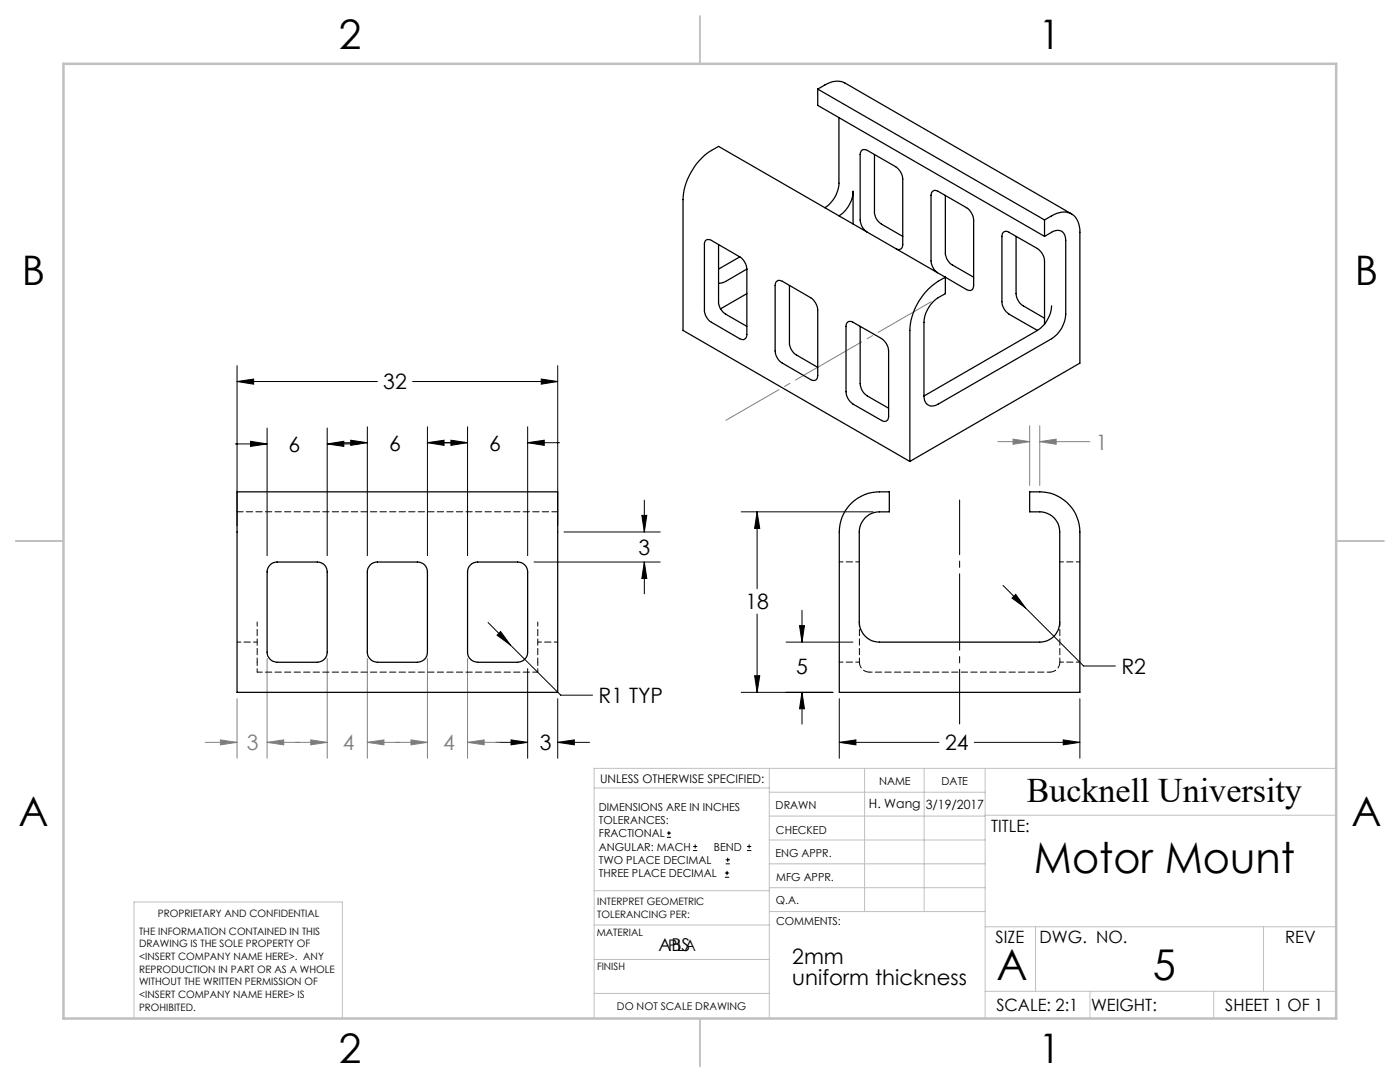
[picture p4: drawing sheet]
<svg xmlns="http://www.w3.org/2000/svg" width="279mm" height="216mm" viewBox="0 0 279 216" stroke-linecap="round" stroke-linejoin="round" font-family="sans-serif">
<g fill="none" stroke="#000" stroke-width=".2">
<path d="M47.3 76.1l3.3-.5v1.1zM47.3 73v31.9M47.3 76.1h28M82.3 76.1h29M108 75.6l3.3 .5-3.3 .6zM111.3 73v31.9M47 88.6h6.3M50 88.1l3.3 .5-3.3 .5zM53.3 85.4v25.5M65.3 88.6l3.3-.5v1zM65.3 85.4v25.5M65.3 88.6h6.3"/>
<path d="M67 88.3h6.3M70 87.8l3.3 .5-3.3 .6zM73.3 85.2v25.7M85.3 88.3l3.3-.5v1.1zM85.3 88.3h8M85.3 85.2v25.7M90 87.8l3.3 .5-3.3 .6zM93.3 85.2v25.7M105.3 88.3l3.3-.5v1.1zM105.3 85.2v25.7M105.3 88.3h6.4M128.6 99.8v6.4"/>
<path d="M106.6 112.1h25.2M112.6 106.2h19.2M128.1 102.8h1l-.5 3.4zM128.6 112.1l.5 3.3h-1zM128.6 112.1v6.4M147.9 102.1h26.3M151.1 102.1l.5 3.3h-1zM151.1 102.1v15.4M200.2 116.8l16.1 16.1h6.3M202 119.3l.7-.7 2 2.7zM97.4 124.2l4.5 4.5M99.9 126l2 2.7-2.7-1.9z"/>
<path d="M101.9 128.7l10 10h6.4M105.3 133.4v17.9M111.3 139.4v11.9M147.9 138.1h18.3M150.6 134.8h1l-.5 3.3zM151.1 122.5v15.6M156.9 128.1h13.3M159.6 124.8h.9l-.4 3.3zM160.1 138.1l.4 3.3h-.9zM160.1 121.8v6.3M160.1 138.1v6.4M167.5 139.4v11.9"/>
<path d="M215.5 139.4v11.9M99 148.1h6.3M102 147.6l3.3 .5-3.3 .5zM111.3 148.1l3.3-.5v1zM111.3 148.1h6.4M167.5 148.1l3.3-.5v1zM167.5 148.1h19.9M194.5 148.1h21M212.2 147.6l3.3 .5-3.3 .5zM133.1 167.1h.8M133.1 166.2h.8M133.5 165.8v.9"/>
<path d="M138.3 169.7h.8M138.3 168.9h.8M138.7 168.5v.8M144.7 175h.8M144.7 174.2h.8M144.8 172.4h.9M144.8 171.6h.9M145.1 173.8v.8M145.2 171.1v.9M149.1 169.7h.8M149.1 168.9h.8M149.5 168.5v.8"/>
</g>
<g fill="none" stroke="#808080" stroke-width=".2">
<path d="M199.1 88.1h6.4M202.2 87.6l3.3 .5-3.3 .6zM205.5 84.9v12M207.5 88.1l3.3-.5v1.1zM207.5 84.9v12M207.5 88.1h10M47.3 139.4v11.9M53.3 131.4v19.9M65.3 131.4v19.9M73.3 131.4v19.9M85.3 131.4v19.9M93.3 131.4v19.9"/>
<path d="M41 148.1h6.3M44 147.6l3.3 .5-3.3 .5zM53.3 148.1l3.3-.5v1zM53.3 148.1h12M62 147.6l3.3 .5-3.3 .5zM73.3 148.1l3.3-.5v1zM73.3 148.1h12M82 147.6l3.3 .5-3.3 .5zM93.3 148.1l3.3-.5v1zM93.3 148.1h6.4"/>
</g>
<path d="M191.5 144.5v-44.7" fill="none" stroke="#000" stroke-width=".2" stroke-dasharray="15.2 1.3 1.3 1.3" stroke-dashoffset="4.3"/>
<g fill="none" stroke="#c0c0c0" stroke-width=".2">
<path d="M118.6 157.2h34.9M153.5 153.3v49.9M153.5 158.1h43.1M172.5 153.3v28.6M184.4 153.3v28.6M196.6 153.3v49.9M266.7 153.3h-148.1v49.9M118.6 177.7h35M153.5 167.6h43.1M153.5 162.8h43.1M153.5 172.4h43.1M153.5 177.1h43.1"/>
<path d="M196.6 162.7h70.1M118.6 198.2h34.9M118.6 191.5h34.9M118.6 184.6h35M153.6 181.9h43M196.6 197.8h70.1M196.6 184.9h70.1M206.7 184.9v12.9M217.5 197.8v5.4M242.2 197.8v5.4M252.2 184.9v12.9M26.7 203.2v-23.2h41.6v23.2"/>
</g>
<path d="M139.7 3.2v9.5M3.1 107.9h9.6M266.7 107.9h9.5M139.7 203.2v9.6" fill="none" stroke="#c0c0c0" stroke-width=".25"/>
<path d="M12.7 12.7h254v190.5h-254z" fill="none" stroke="#c0c0c0" stroke-width=".5"/>
<path d="M185.8 60.2l-40.9 23.7" fill="none" stroke="#808080" stroke-width=".2" stroke-dasharray="15.2 1.3 1.3 1.3" stroke-dashoffset="3"/>
<path d="M102 147.6l3.3 .5-3.3 .5zM111.3 148.1l3.3-.5v1zM90 87.8l3.3 .5-3.3 .6zM105.3 88.3l3.3-.5v1.1zM99.9 126l-.7 .8 2.7 1.9zM47.3 76.1l3.3-.5v1.1zM108 75.6l3.3 .5-3.3 .6zM128.6 112.1l.5 3.3h-1zM128.1 102.8h1l-.5 3.4zM50 88.1l3.3 .5-3.3 .5zM65.3 88.6l3.3-.5v1zM70 87.8l3.3 .5-3.3 .6zM85.3 88.3l3.3-.5v1.1zM167.5 148.1l3.3-.5v1zM212.2 147.6l3.3 .5-3.3 .5zM151.1 102.1l.5 3.3h-1zM150.6 134.8h1l-.5 3.3zM160.1 138.1l.4 3.3h-.9zM159.6 124.8h.9l-.4 3.3zM202 119.3l2.7 2-2-2.7z" fill="#000"/>
<path d="M82 147.6l3.3 .5-3.3 .5zM93.3 148.1l3.3-.5v1zM62 147.6l3.3 .5-3.3 .5zM73.3 148.1l3.3-.5v1zM53.3 148.1l3.3-.5v1zM44 147.6l3.3 .5-3.3 .5zM207.5 88.1l3.3-.5v1.1zM202.2 87.6l3.3 .5-3.3 .6z" fill="#808080"/>
<g fill="none" stroke="#000" stroke-width=".25">
<path d="M163.2 17.8l1.4-.8a4.1 4.1 0 0 1 4-.5l45.3 26.2M163.2 17.8v3.2l45.3 26.2M163.2 17.8l45.3 26.1M167.4 23.5v13a6.2 6.2 0 0 1-2.8 5M174.5 30.8v11.5a2.97 2.97 0 0 0 1.4 2.4l4.3 2.5M188.7 39v11.4a2.97 2.97 0 0 0 1.4 2.5l4.2 2.4M143.4 48.8v11.4a2.97 2.97 0 0 0 1.4 2.5l4.2 2.4M147.6 51.3l-5.6-3.3a.85 .85 0 0 0-1-.1 .85 .85 0 0 0-.4 .9v13.1a2.97 2.97 0 0 0 1.4 2.4l5.6 3.3a.88 .88 0 0 0 1 .1 .88 .88 0 0 0 .4-1v-13M147.6 51.3a3.2 3.2 0 0 1 1.4 2.4M147.6 51.3l-4.2 2.4M149 53.7l-4.2 2.5-1.4 .3M149 58.6l-5.2 3"/>
<path d="M154.9 56.2a.85 .85 0 0 1 1.2-.1l5.7 3.3a3.2 3.2 0 0 1 1.4 2.4v13.1a.86 .86 0 0 1-.4 .9 .86 .86 0 0 1-1-.1l-5.7-3.2a3.1 3.1 0 0 1-1.4-2.5v-13zM157.6 57v11.4a2.97 2.97 0 0 0 1.4 2.4l4.2 2.5M167.4 43.1a6.2 6.2 0 0 0 2.9-4.9v6.5M173 46.3a3.1 3.1 0 0 1-1.3-2.4v-13.1a.88 .88 0 0 1 .4-.9 .88 .88 0 0 1 1 .1l5.7 3.3a3.2 3.2 0 0 1 1.4 2.4v13.1a.85 .85 0 0 1-.4 .9 .85 .85 0 0 1-.9 0M187.1 54.4a3.2 3.2 0 0 1-1.3-2.3v-13.1a.88 .88 0 0 1 .4-.9 .88 .88 0 0 1 1 .1l5.7 3.3a3.2 3.2 0 0 1 1.4 2.4v13.1a.86 .86 0 0 1-.4 .9 .86 .86 0 0 1-1-.1l-4.2-2.5M188.7 55.3v3.3a6.9 6.9 0 0 0-3.2 2.5l-.9 1.8-.2 1.4v14.7M188.7 55.3a12.5 12.5 0 0 0-7.1 10.6v26.2M188.7 55.3l-45.3-26.1a12.7 12.7 0 0 0-7.1 10.6v26.1l45.3 26.2M202.8 47.2v11.4a3.1 3.1 0 0 0 1.4 2.4l4.3 2.5M208.5 47.2a4.8 4.8 0 0 1 2.5-1.2 1.67 1.67 0 0 1 1.7 2v14.7a6.2 6.2 0 0 1-2.8 4.9l-22.7 13a1.73 1.73 0 0 1-2 .2 1.73 1.73 0 0 1-.8-1.8M208.5 43.9a6.5 6.5 0 0 1 4.3-1.6 3.4 3.4 0 0 1 2.7 3.5v26.7l-33.9 19.6M208.5 43.9v3.3"/>
<path d="M169.1 64.3l.4-.2 .5 .1 5.9 3.4a3.2 3.2 0 0 1 1.4 2.4v13.1a.86 .86 0 0 1-.4 .9 .86 .86 0 0 1-1-.1l-5.6-3.3a3.2 3.2 0 0 1-1.5-2.4v-13.1zM171.7 65.1v11.5a3.1 3.1 0 0 0 1.4 2.4l4.2 2.5M207 65.9l-22.6 13.1M208.5 64.7v-12.6a3.2 3.2 0 0 0-1.5-2.5l-5.6-3.2a.86 .86 0 0 0-1-.1 .86 .86 0 0 0-.4 .9v13a3.2 3.2 0 0 0 1.4 2.5l5.6 3.2M209.9 61a6.4 6.4 0 0 1-2.9 4.9M47.3 98.1h64v40h-64zM53.9 112.7a1.91 1.91 0 0 1 1.4-.6h8a1.93 1.93 0 0 1 2 2v16a1.99 1.99 0 0 1-2 2.1h-8a2.05 2.05 0 0 1-2-2.1v-16a1.92 1.92 0 0 1 .6-1.4zM73.9 112.7a1.91 1.91 0 0 1 1.4-.6h8a1.93 1.93 0 0 1 2 2v16a1.99 1.99 0 0 1-2 2.1h-8a2.05 2.05 0 0 1-2-2.1v-16a1.92 1.92 0 0 1 .6-1.4zM93.9 112.7a1.91 1.91 0 0 1 1.4-.6h8a1.99 1.99 0 0 1 2 2v16a2.05 2.05 0 0 1-2 2.1h-8a2.05 2.05 0 0 1-2-2.1v-16a1.92 1.92 0 0 1 .6-1.4zM170.1 100.2a7.9 7.9 0 0 1 5.4-2.1h2v4a6.6 6.6 0 0 0-4 .6 4.2 4.2 0 0 0-2 3.5v17.9a4 4 0 0 0 4 4h32a4 4 0 0 0 4-4v-17.9a4 4 0 0 0-4-4.1h-2v-4a9.9 9.9 0 0 1 6.2 1.2 7.9 7.9 0 0 1 3.8 6.9v31.9h-48v-31.9a7.9 7.9 0 0 1 2.6-6z"/>
</g>
<path d="M111.3 102.1h-64" fill="none" stroke="#000" stroke-width=".2" stroke-dasharray="1.3 .6" stroke-dashoffset=".1"/>
<path d="M51.3 132.1v-8M107.3 132.1v-8M171.5 132.1v-8M211.5 132.1v-8" fill="none" stroke="#000" stroke-width=".2" stroke-dasharray="1.3 .6" stroke-dashoffset=".4"/>
<path d="M171.5 112.1h-4M215.5 112.1h-4M47.3 128.1h4M107.3 128.1h4M167.5 132.1h4M211.5 132.1h4" fill="none" stroke="#000" stroke-width=".2" stroke-dasharray="1.3 .6" stroke-dashoffset=".5"/>
<path d="M51.3 132.1v2M107.3 134.1v-2" fill="none" stroke="#000" stroke-width=".2" stroke-dasharray="1.3 .6" stroke-dashoffset=".6"/>
<path d="M51.3 134.1h56" fill="none" stroke="#000" stroke-width=".2" stroke-dasharray="1.3 .6" stroke-dashoffset=".3"/>
<path d="M173.5 134.1a2 2 0 0 1-2-2M211.5 132.1a2 2 0 0 1-2 2" fill="none" stroke="#000" stroke-width=".2" stroke-dasharray="1.3 .6"/>
<path d="M209.5 134.1h-36" fill="none" stroke="#000" stroke-width=".2" stroke-dasharray="1.3 .6" stroke-dashoffset=".7"/>
<g font-size="8.5">
<text x="206.3" y="174.2">Motor Mount</text>
<text x="198.9" y="195.5">A</text>
<text x="230.1" y="195.5">5</text>
</g>
<g font-size="8.1">
<text x="67.6" y="9.7">2</text>
<text x="207.3" y="9.7">1</text>
<text x="4.4" y="57">B</text>
<text x="270.4" y="57">B</text>
<text x="3.7" y="164.9">A</text>
<text x="269.7" y="164.9">A</text>
<text x="67.6" y="212.2">2</text>
<text x="207.3" y="212.2">1</text>
</g>
<text font-size="6.9" x="204.9" y="160.1">Bucknell University</text>
<g font-size="4.2">
<text x="76.5" y="77.7">32</text>
<text x="77.7" y="89.9">6</text>
<text x="97.6" y="89.9">6</text>
<text x="57.6" y="90.2">6</text>
<text x="127.4" y="110.6">3</text>
<text x="148.8" y="121.6">18</text>
<text x="158.9" y="134.5">5</text>
<text x="223.8" y="134.5">R2</text>
<text x="119.4" y="140.3">R1 TYP</text>
<text x="107.7" y="149.7">3</text>
<text x="188.6" y="149.7">24</text>
<text x="158.1" y="192.4">2mm</text>
<text x="158.1" y="196.6">uniform thickness</text>
</g>
<g font-size="4.2" fill="#808080">
<text x="218.7" y="89.7">1</text>
<text x="49.3" y="149.7">3</text>
<text x="68.4" y="149.7">4</text>
<text x="88.4" y="149.7">4</text>
</g>
<text font-size="3.5" x="131.4" y="189.8">ABS</text>
<g font-size="3.4">
<text x="197.8" y="166">TITLE:</text>
<text x="198.7" y="188.1">SIZE</text>
<text x="207.5" y="188.1">DWG. NO.</text>
<text x="256.5" y="188.2">REV</text>
<text x="198.8" y="201.7">SCALE: 2:1</text>
<text x="217.7" y="201.8">WEIGHT:</text>
<text x="244.5" y="201.7">SHEET 1 OF 1</text>
</g>
<text font-size="3.2" x="133.3" y="189.8">PLA</text>
<g font-size="2.5">
<text x="173.4" y="161.3">H. Wang</text>
<text x="184.7" y="161.4">3/19/2017</text>
</g>
<text font-size="2.4" x="119.8" y="156.2">UNLESS OTHERWISE SPECIFIED:</text>
<g font-size="2.2">
<text x="119.5" y="161.8">DIMENSIONS ARE IN INCHES</text>
<text x="154.8" y="161.4">DRAWN</text>
<text x="175.4" y="156.6">NAME</text>
<text x="187.9" y="156.7">DATE</text>
<text x="119.5" y="164.4">TOLERANCES:</text>
<text x="119.5" y="167.1">FRACTIONAL</text>
<text x="154.9" y="166.3">CHECKED</text>
<text x="119.5" y="169.7">ANGULAR: MACH</text>
<text x="119.5" y="172.4">TWO PLACE DECIMAL</text>
<text x="142.5" y="169.7">BEND</text>
<text x="154.8" y="171">ENG APPR.</text>
<text x="119.5" y="175">THREE PLACE DECIMAL</text>
<text x="154.9" y="175.7">MFG APPR.</text>
<text x="154.9" y="180.4">Q.A.</text>
<text x="154.9" y="184.6">COMMENTS:</text>
</g>
<text font-size="2.1" x="123.1" y="201.6">DO NOT SCALE DRAWING</text>
<g font-size="2">
<text x="31.5" y="182.9">PROPRIETARY AND CONFIDENTIAL</text>
<text x="119.2" y="180.6">INTERPRET GEOMETRIC</text>
<text x="119.2" y="183.1">TOLERANCING PER:</text>
<text x="27.8" y="186.5">THE INFORMATION CONTAINED IN THIS</text>
<text x="27.8" y="189">DRAWING IS THE SOLE PROPERTY OF</text>
<text x="27.8" y="191.6">&lt;INSERT COMPANY NAME HERE&gt;. ANY</text>
<text x="119.1" y="186.7">MATERIAL</text>
<text x="27.8" y="194.1">REPRODUCTION IN PART OR AS A WHOLE</text>
<text x="27.8" y="196.6">WITHOUT THE WRITTEN PERMISSION OF</text>
<text x="119.1" y="193.5">FINISH</text>
<text x="27.8" y="199.1">&lt;INSERT COMPANY NAME HERE&gt; IS</text>
<text x="27.8" y="201.7">PROHIBITED.</text>
</g>
</svg>
